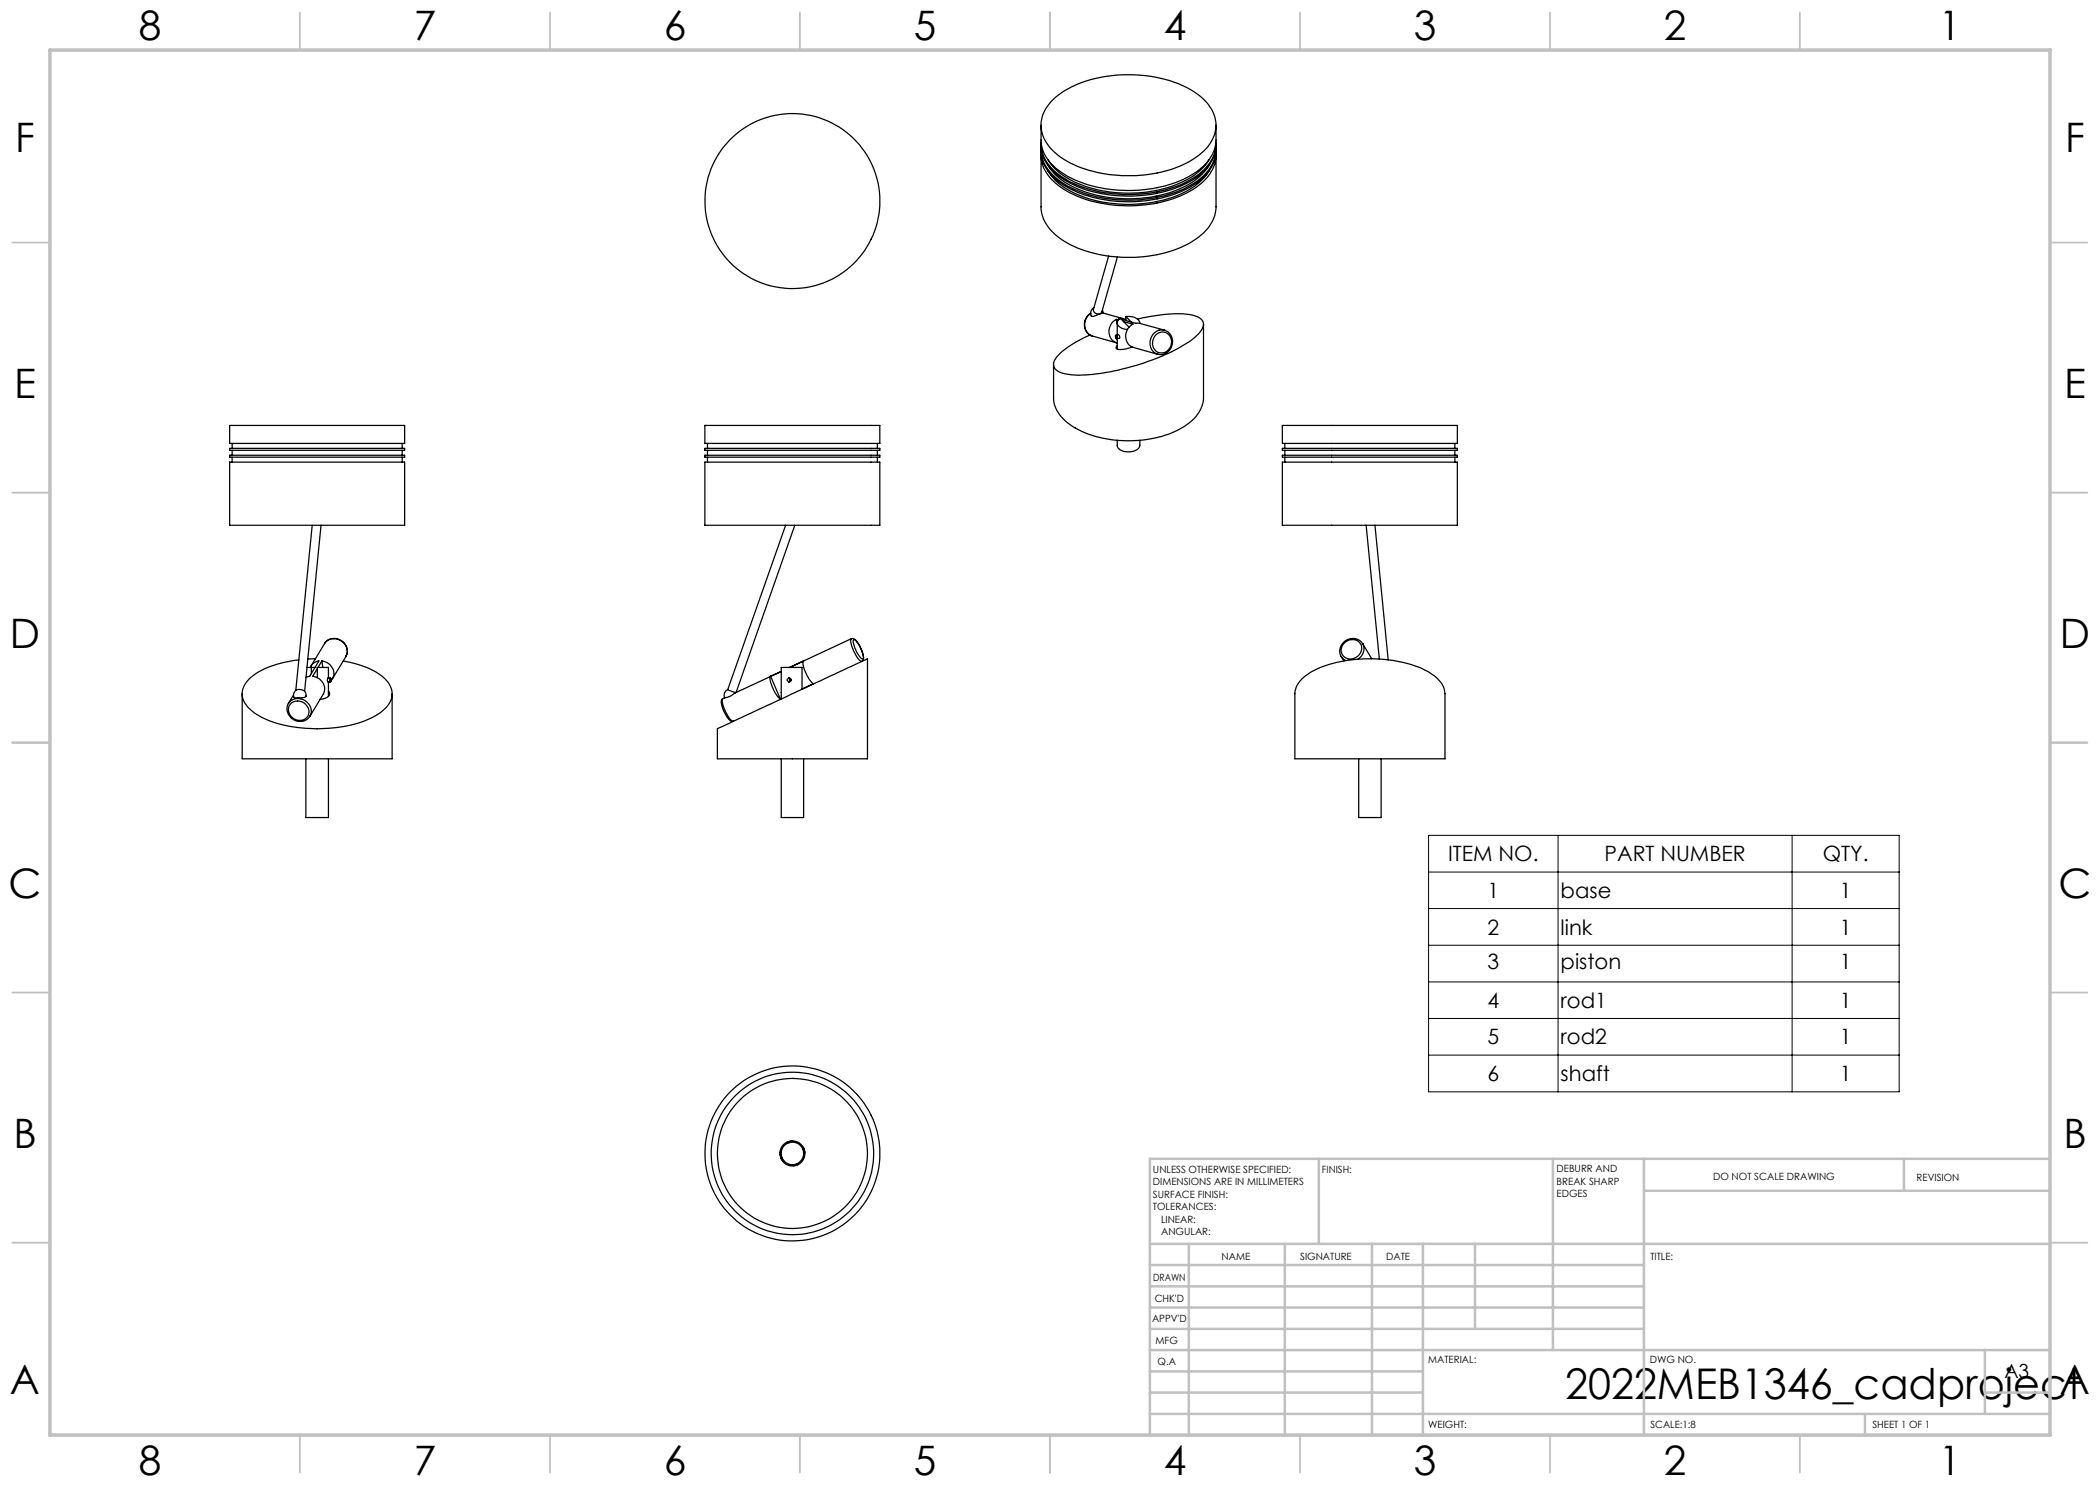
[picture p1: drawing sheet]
<svg xmlns="http://www.w3.org/2000/svg" width="420mm" height="297mm" viewBox="0 0 420 297" stroke-linecap="round" stroke-linejoin="round" font-family="sans-serif">
<path d="M285.7 167.1h94.1v51.3h-94.1zM285.7 174.4h94.1M311.6 167.1v51.3M358.4 167.1v51.3M285.7 181.7h94.1M285.7 189.1h94.1M285.7 196.4h94.1M285.7 203.7h94.1M285.7 211h94.1" fill="none" stroke="#000" stroke-width=".2"/>
<g fill="none" stroke="#c0c0c0" stroke-width=".35">
<path d="M60 2.5v7.5M110 2.5v7.5M160 2.5v7.5M210 2.5v7.5M260 2.5v7.5M310 2.5v7.5M360 2.5v7.5M2.5 48.5h7.5M410 48.5h7.5M2.5 98.5h7.5M410 98.5h7.5M2.5 148.5h7.5"/>
<path d="M410 148.5h7.5M2.5 198.5h7.5M410 198.5h7.5M2.5 248.5h7.5M410 248.5h7.5M60 287v7.5M110 287v7.5M160 287v7.5M210 287v7.5M260 287v7.5M310 287v7.5M360 287v7.5"/>
</g>
<g fill="none" stroke="#c0c0c0" stroke-width=".5">
<path d="M263.8 231.8v17M310.6 231.8v38.2M328.8 231.8v55.2M328.8 238.2h81.2M380.8 231.8v6.4M410 231.8h-180v55.2M230 248.8h180M230 257.3h98.8M230 253h98.8M237.8 248.8v38.2M257 248.8v38.2M274.4 248.8v38.2"/>
<path d="M284.6 248.8v38.2M295 248.8v17M230 265.8h98.8M230 261.5h98.8M230 278.5h54.6M230 274.3h54.6M230 270h180M397 278.5h13M397 270v12.8M230 282.8h180M373 282.8v4.2"/>
</g>
<path d="M10 10h400v277h-400z" fill="none" stroke="#c0c0c0" stroke-width=".7"/>
<g fill="none" stroke="#000" stroke-width=".25">
<path d="M208.2 25v3a8 8 0 0 0 4.1 6.5 25.1 25.1 0 0 0 16.5 3.4 19.8 19.8 0 0 0 12.4-5.2 7.2 7.2 0 0 0 2-4.7v-3M208.2 28.4a8.2 8.2 0 0 0 4.7 7.3 26.8 26.8 0 0 0 18.5 2.7 17.8 17.8 0 0 0 10.2-5.3 6.3 6.3 0 0 0 1.6-4.7M208.2 28.8a7.6 7.6 0 0 0 3.5 6.4 24.4 24.4 0 0 0 16.3 3.9 21.1 21.1 0 0 0 12.8-4.8 7.2 7.2 0 0 0 2.4-5.5M208.2 29.9a7.6 7.6 0 0 0 3.5 6.4 24.4 24.4 0 0 0 16.3 3.9 21.1 21.1 0 0 0 12.8-4.8 7.4 7.4 0 0 0 2.4-5.5M208.2 29.5a7.6 7.6 0 0 0 3.5 6.5 23.5 23.5 0 0 0 14.5 4 22.3 22.3 0 0 0 14.6-4.9 7.2 7.2 0 0 0 2.4-5.6M208.2 30.7a7.6 7.6 0 0 0 3.5 6.4 24.4 24.4 0 0 0 16.3 4 21.1 21.1 0 0 0 12.8-4.9 7 7 0 0 0 2.4-5.5M208.2 31v10.4a8.1 8.1 0 0 0 4.1 6.5 26.1 26.1 0 0 0 18.3 3.2 18.3 18.3 0 0 0 11-5.5 7.3 7.3 0 0 0 1.6-4.2v-10.4M209.6 31.9a13.7 13.7 0 0 0 8.2 5.6 26.4 26.4 0 0 0 20.6-2.2 10.8 10.8 0 0 0 3.4-3.4M209.6 33.1a13.7 13.7 0 0 0 8.2 5.5 26.8 26.8 0 0 0 20-1.8 11.3 11.3 0 0 0 4-3.7M209.6 34.2a13.7 13.7 0 0 0 8.2 5.6 27.6 27.6 0 0 0 19.4-1.5 11.6 11.6 0 0 0 4.6-4.1M210.4 20.1a20.3 20.3 0 0 1 12.6-5 26 26 0 0 1 15.8 3.3 8.4 8.4 0 0 1 4.4 7 8.6 8.6 0 0 1-4.5 6.4 26 26 0 0 1-16.8 3.1 19.5 19.5 0 0 1-11.6-5.1 6.6 6.6 0 0 1 .1-9.7zM221.7 51.2l-3 10.7a.91 .91 0 0 0 .7 .9 .91 .91 0 0 0 1-.5l3.1-10.9"/>
<path d="M218.1 62.7a2.55 2.55 0 0 0 .4 4.5l4.8 1.4M218.2 62.6a2.52 2.52 0 0 0-1.3 2.5 2.52 2.52 0 0 0 1.6 2.1M218.3 63.1v.1a3.7 3.7 0 0 0 2.1-.5l.2-.1 4.1 1.1M218.8 61.5a1.23 1.23 0 0 0-.5 1.7M220.5 62l.1 .6M223.1 67.1a.37 .37 0 0 1 .4 .3 .37 .37 0 0 1-.2 .4zM223.1 67.1l.2 .1v.5l-.2-.2zM223.2 67.1l.5-.2 .2 .2v.5l-.5 .2M223.2 63.9a2.58 2.58 0 0 0-1.4 2.4 2.58 2.58 0 0 0 1.6 2.3M223.2 63.9l.5 .1M223.2 63.9l.2 .9M223.4 69.1a.39 .39 0 0 0-.2 .5 .39 .39 0 0 0 .5 .3h.9l1.8-.5"/>
<path d="M223.4 64.6v2.4M223.4 67.8v2M224 63.8l-.2-.1h.9l.5 .3M224.3 63.8l2.9 .9h.8l4.9 1.3M224.7 64.3l1.9 .5a2.55 2.55 0 0 0-1.5 2.4 2.55 2.55 0 0 0 1.6 2.3l4.9 1.4M225.2 63.3a2.35 2.35 0 0 1 2.7 1.2l.1 .1M225.2 63.3v.8M225.2 63.3l1 1.1M225.8 65.4l-1.7-1.7a1.03 1.03 0 0 0-.6 1.1 1.03 1.03 0 0 0 .9 .8l1.1 .3M226.2 69.3v.2M227.5 63.8a27.9 27.9 0 0 1 10.9-.8 2.58 2.58 0 0 1 2.3 1.7 4.8 4.8 0 0 1-2.4 3.3 45 45 0 0 1-23.5 7 5.6 5.6 0 0 1-3.8-1.3 1.92 1.92 0 0 1 .5-2.4 20.2 20.2 0 0 1 6.5-4.3M231 67.1a1.88 1.88 0 0 1 2.5-.4 1.88 1.88 0 0 1 .7 2.5 1.89 1.89 0 0 1-2.5 1.3 1.89 1.89 0 0 1-1.1-2.5z"/>
<path d="M231.5 70.8l.1 .1M232.9 66a2.51 2.51 0 0 1 1.5 3.1 2.51 2.51 0 0 1-2.9 1.7M232.9 66a2.52 2.52 0 0 0-2.8 1.8 2.52 2.52 0 0 0 1.4 3M240.7 64.8v14.7a7.2 7.2 0 0 1-3.8 5.8 23.3 23.3 0 0 1-18.6 1.7 11.5 11.5 0 0 1-7.2-5.4l-.3-.9-.1-1v-6.8M45.9 92.4h35v12.7h-35zM45.9 89.7h35v.4h-35zM45.9 91h35v.4h-35zM45.9 85.1h35v3.6h-35zM46.4 88.7v1M46.4 90.1v.9M46.4 91.4v1M80.4 88.7v1"/>
<path d="M80.4 90.1v.9M80.4 91.4v1M141 92.4h35v12.7h-35zM141 89.7h35v.4h-35zM141 91h35v.4h-35zM141 85.1h35v3.6h-35zM141.5 88.7v1M141.5 90.1v.9M141.5 91.4v1M175.5 88.7v1M175.5 90.1v.9M175.5 91.4v1"/>
<path d="M223.4 88v1.1a1.98 1.98 0 0 0 2.4 1.3 2.04 2.04 0 0 0 2.2-1.3v-1.1M256.5 92.4h35v12.7h-35zM256.5 89.7h35v.4h-35zM256.5 91h35v.4h-35zM256.5 85.1h35v3.6h-35zM257 88.7v1M257 90.1v.9M257 91.4v1M291 88.7v1M291 90.1v.9M291 91.4v1M62.4 105.1l-3.2 33"/>
<path d="M64.2 105.1l-3.3 33.2M157.1 105.1l-11.5 32.8M159 105.1l-11.8 33.4-1.6-.6M273.2 105.1l2.7 26.7M275 105.1l2.6 26.9M48.4 138.7v13.1h30v-13.1M58.7 139l-1 1.7M59.8 132a17.8 17.8 0 0 0-10 3.8 3.9 3.9 0 0 0 .4 6.2 19.5 19.5 0 0 0 11.7 3.7 24.2 24.2 0 0 0 14-3 4.8 4.8 0 0 0 2.5-4.5 6.9 6.9 0 0 0-4.5-4.5 24 24 0 0 0-5.2-1.5M61.2 139.2a3.2 3.2 0 0 1-2.4 .3v-.1M61.2 139.2a1.28 1.28 0 0 0-.9-1.3 1.28 1.28 0 0 0-1.5 .7v.9M61.4 133.5h.9M62.1 133.5a2.17 2.17 0 0 1 1.7-1.3l-1.9 3.1-.7 .2"/>
<path d="M62.3 133.5v1.3M62.3 133.5h.7M63.1 131.8h-1.5M63.5 133.7l-1 1.6a2.54 2.54 0 0 1 2.2 3.5l-2.7 4.4M63.5 135.5v-2h2.2v2.1M64.4 132.2a2.47 2.47 0 0 1 1.9 3.9M64.4 132.2l-.8 1.3M64.4 132.2l.2 1.3M64.9 128.6a2.53 2.53 0 0 1 3.3-.5 2.53 2.53 0 0 1 1 3.1M64.9 128.6l-2.7 4.6M65.7 138.3a.79 .79 0 0 1 .2 .8 .79 .79 0 0 1-.7 .5l-1.2 .3M65.7 136.4v2.9"/>
<path d="M65.9 136.4l-.2 .1M66.1 135.6l.1 .4M66.1 135.6h-.6v.3l.1 .5h.5M66.1 135.6l-.1 .4 .1 .4M66.1 135.7v.6zM66.2 136l-.1 .4M69.2 131.2l-2.7 4.5M144.5 139.7h.1a3.3 3.3 0 0 0 .5 2.7l.4 .5a1.8 1.8 0 0 0 1.2 1.3 1.4 1.4 0 0 1-1.4-1l-.8-1.6a1.62 1.62 0 0 1 0-1.9zM145.6 137.9a1.24 1.24 0 0 0-.7 1.7l-.3 .1M154.1 135.3a2.51 2.51 0 0 0 .3 2.1l1 1.7 .7 .7M154.1 135.3l2.1-1-9.1 4.3a3.9 3.9 0 0 1-2.2 1h.1M154.1 135.3l2 4.5"/>
<path d="M156.2 139.7l-.1 .1M157.7 135.6a.41 .41 0 0 1 .6 .4 .41 .41 0 0 1-.6 .4 .39 .39 0 0 0 .4-.4 .39 .39 0 0 0-.4-.4zM160.4 137.9v-4.4h-4.2v6.3M160.7 132.2a3.4 3.4 0 0 0 .6 2.7l.7 1.1 .7 .7-2.3 1.1M170.3 127.7a1.01 1.01 0 0 1 1.1 .7l1.1 2.1a1.29 1.29 0 0 1-.1 1.8 5.3 5.3 0 0 1-2.2-3.6zM170.3 127.7l-12.4 5.8M170.7 128a.71 .71 0 0 1 .9 .6l.9 1.9a1.24 1.24 0 0 1 0 1.3 5 5 0 0 1-1.8-3.8zM260.4 135.8a18.2 18.2 0 0 1 10.5-3.9 26.6 26.6 0 0 1 14.6 2.4 6 6 0 0 1 3.5 4.3v13.2h-30v-13.1a4.3 4.3 0 0 1 1.4-2.9zM268.2 131.3l.6 .6 .4 .2M268.2 131.3l.6 .9M268.9 128.6a1.92 1.92 0 0 1 2.2-.6 1.92 1.92 0 0 1 1.2 1.9 2.08 2.08 0 0 1-1.9 1.9 2.08 2.08 0 0 1-2.2-1.6l.2-.8zM272.6 128.8a2.53 2.53 0 0 0-3.4-.7 2.53 2.53 0 0 0-1 3.2"/>
<path d="M272.6 128.8a2.42 2.42 0 0 1-1 3.1M272.6 128.8l1.8 3M57.7 140.7a2.52 2.52 0 0 0 1 3.2 2.52 2.52 0 0 0 3.3-.7M57.7 140.7a2.53 2.53 0 0 1 3.2-.6 2.53 2.53 0 0 1 1.1 3.1M58.2 140.7a2.18 2.18 0 0 1 2.7 0 2.18 2.18 0 0 1 .7 2.6 2.13 2.13 0 0 1-2.9 .4 2.13 2.13 0 0 1-.7-2.8zM61.2 151.8v11.7h4.5v-11.7M143.5 145.8l30-14v20h-30zM156.2 151.8v11.7h4.5v-11.7M271.7 151.8v11.7h4.5v-11.7M156 230.8l.1 .2h.1M156.2 230.4l-.2 .1M156.4 231.6h-.2l.1 .3"/>
<path d="M156.7 232.1l-.2 .1M157.4 228.4l.1 .3M158.2 228.2l.1 .3M158.7 232.9l.1 .3M159.5 232.7v.3M160.7 229.4v.3M160.8 229.7l-.3 .1M160.9 230.3l.1 .3M161 230.3l-.3 .1"/>
<circle cx="158.5" cy="40.2" r="17.5"/>
<circle cx="157.7" cy="136" r=".29"/>
<circle cx="158.5" cy="230.7" r="2.25"/>
<circle cx="158.5" cy="230.7" r="15"/>
<circle cx="158.5" cy="230.7" r="17.5"/>
<circle cx="158.5" cy="230.7" r="16.2"/>
<circle cx="158.5" cy="230.7" r="2.5"/>
</g>
<text font-size="8.5" x="313" y="279.7">2022MEB1346_cadproject</text>
<g font-size="8.1">
<text x="27.8" y="8">8</text>
<text x="82.8" y="8">7</text>
<text x="132.8" y="8">6</text>
<text x="182.8" y="8">5</text>
<text x="232.8" y="8">4</text>
<text x="282.8" y="8">3</text>
<text x="332.8" y="8">2</text>
<text x="387.8" y="8">1</text>
<text x="3" y="30.4">F</text>
<text x="413" y="30.4">F</text>
<text x="2.8" y="79.6">E</text>
<text x="412.8" y="79.6">E</text>
<text x="2" y="129.6">D</text>
<text x="412" y="129.6">D</text>
<text x="1.7" y="179.6">C</text>
<text x="411.7" y="179.6">C</text>
<text x="2.7" y="229.6">B</text>
<text x="412.7" y="229.6">B</text>
<text x="2" y="278.9">A</text>
<text x="412" y="278.9">A</text>
<text x="27.8" y="295">8</text>
<text x="82.8" y="295">7</text>
<text x="132.8" y="295">6</text>
<text x="182.8" y="295">5</text>
<text x="232.8" y="295">4</text>
<text x="282.8" y="295">3</text>
<text x="332.8" y="295">2</text>
<text x="387.8" y="295">1</text>
</g>
<g font-size="4.2">
<text x="289.6" y="172.3">ITEM NO.</text>
<text x="320.9" y="172.3">PART NUMBER</text>
<text x="364.6" y="172.3">QTY.</text>
<text x="297.5" y="179.6">1</text>
<text x="312.1" y="179.6">base</text>
<text x="368" y="179.6">1</text>
<text x="297.5" y="186.9">2</text>
<text x="312.1" y="186.9">link</text>
<text x="368" y="186.9">1</text>
<text x="297.5" y="193.8">3</text>
<text x="312.1" y="193.8">piston</text>
<text x="368" y="193.8">1</text>
<text x="297.5" y="201.6">4</text>
<text x="312.1" y="201.6">rod1</text>
<text x="368" y="201.6">1</text>
<text x="297.5" y="208.9">5</text>
<text x="312.1" y="208.9">rod2</text>
<text x="368" y="208.9">1</text>
<text x="297.5" y="216.2">6</text>
<text x="312.1" y="216.2">shaft</text>
<text x="368" y="216.2">1</text>
</g>
<text font-size="3.9" x="400.9" y="275.5">A3</text>
<g font-size="2">
<text x="230.6" y="234.6">UNLESS OTHERWISE SPECIFIED:</text>
<text x="230.6" y="237.1">DIMENSIONS ARE IN MILLIMETERS</text>
<text x="230.6" y="239.6">SURFACE FINISH:</text>
<text x="264.4" y="234.6">FINISH:</text>
<text x="311.3" y="234.5">DEBURR AND</text>
<text x="311.3" y="237">BREAK SHARP</text>
<text x="311.3" y="239.5">EDGES</text>
<text x="342.6" y="236">DO NOT SCALE DRAWING</text>
<text x="383.3" y="236.2">REVISION</text>
<text x="230.6" y="242.1">TOLERANCES:</text>
<text x="232.2" y="244.6">LINEAR:</text>
<text x="232.2" y="247.1">ANGULAR:</text>
<text x="244.3" y="252">NAME</text>
<text x="260" y="251.9">SIGNATURE</text>
<text x="277.2" y="251.9">DATE</text>
<text x="330.1" y="251.9">TITLE:</text>
<text x="230.6" y="256.1">DRAWN</text>
<text x="230.9" y="260.3">CHK'D</text>
<text x="230.4" y="264.4">APPV'D</text>
<text x="231.1" y="268.8">MFG</text>
<text x="231.5" y="273">Q.A</text>
<text x="285.6" y="272.5">MATERIAL:</text>
<text x="330" y="272.5">DWG NO.</text>
<text x="285.6" y="285.5">WEIGHT:</text>
<text x="330.1" y="285.6">SCALE:1:8</text>
<text x="374.5" y="285.6">SHEET 1 OF 1</text>
</g>
</svg>
